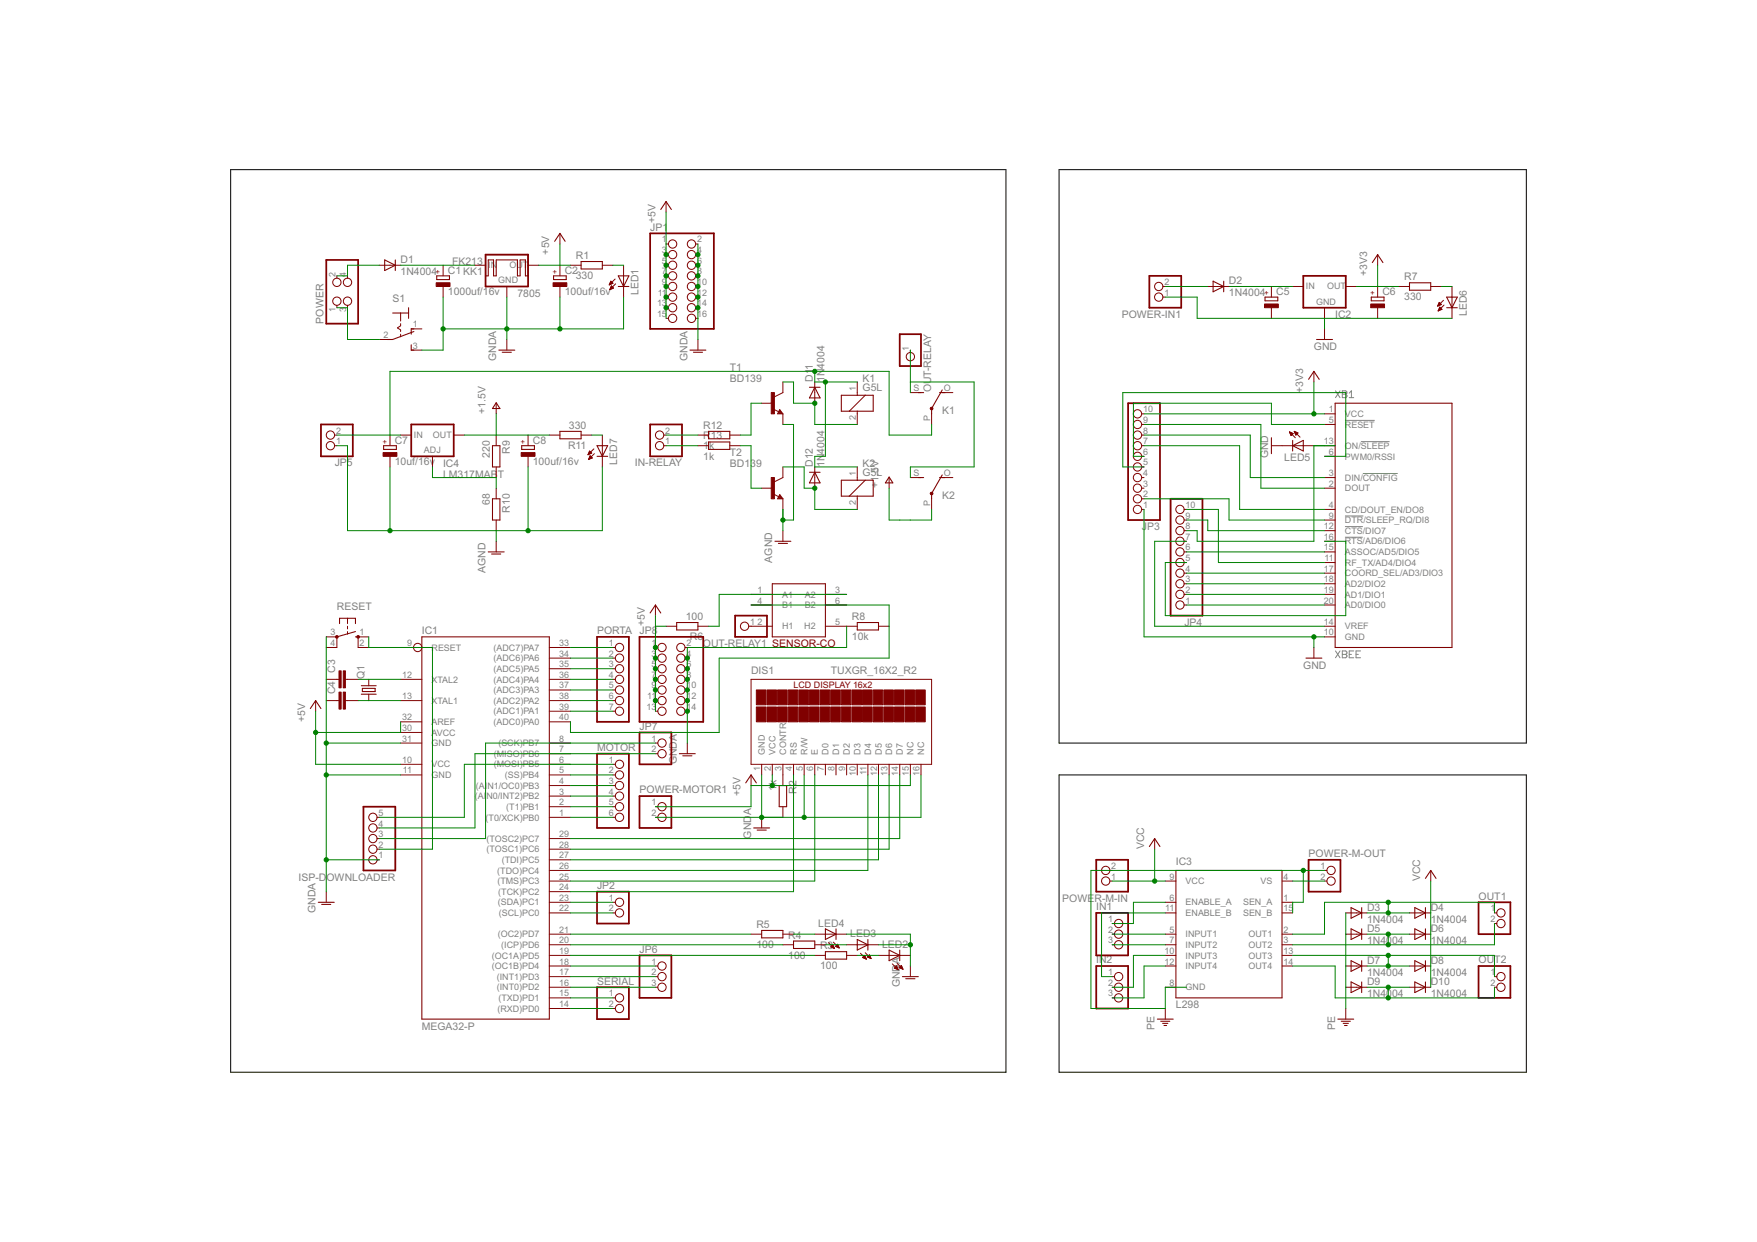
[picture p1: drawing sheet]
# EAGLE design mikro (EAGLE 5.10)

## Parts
7805  78XXS  [78XXS]
C1  1000uf/16v  CPOL-EUE2.5-7  [E2,5-7]
C2  100uf/16v  CPOL-EUE2.5-7  [E2,5-7]
C3  C-EU025-025X050  [C025-025X050]
C4  C-EU025-025X050  [C025-025X050]
C5  CPOL-EUE2.5-7  [E2,5-7]
C6  CPOL-EUE2.5-7  [E2,5-7]
C7  10uf/16v  CPOL-EUE2.5-7  [E2,5-7]
C8  100uf/16v  CPOL-EUE2.5-7  [E2,5-7]
D1  1N4004  [DO41-10]
D2  1N4004  [DO41-10]
D3  1N4004  [DO41-10]
D4  1N4004  [DO41-10]
D5  1N4004  [DO41-10]
D6  1N4004  [DO41-10]
D7  1N4004  [DO41-10]
D8  1N4004  [DO41-10]
D9  1N4004  [DO41-10]
D10  1N4004  [DO41-10]
D11  1N4004  [DO41-10]
D12  1N4004  [DO41-10]
DIS1  TUXGR_16X2_R2  [TUXGR_16X2_R2]
IC1  MEGA32-P  [DIL40]
IC2  78LXX  [78LXX]
IC3  L298  [MULTIWATT-15]
IC4  LM317MABT  [TO220L1]
IN1  PINHD-1X3  [1X03]
IN2  PINHD-1X3  [1X03]
IN-RELAY  PINHD-1X2  [1X02]
ISP-DOWNLOADER  PINHD-1X5  [1X05]
JP1  PINHD-2X8  [2X08]
JP2  PINHD-1X2  [1X02]
JP3  PINHD-1X10  [1X10]
JP4  PINHD-1X10  [1X10]
JP5  PINHD-1X2  [1X02]
JP6  PINHD-1X3  [1X03]
JP7  PINHD-1X2  [1X02]
JP8  PINHD-2X7  [2X07]
K1  G5L  [G5LE]
K2  G5L  [G5LE]
KK1  FK213  [FK213]
LED1  LED5MM  [LED5MM]
LED2  LED5MM  [LED5MM]
LED3  LED5MM  [LED5MM]
LED4  LED5MM  [LED5MM]
LED5  LED5MM  [LED5MM]
LED6  LED5MM  [LED5MM]
LED7  LED5MM  [LED5MM]
MOTOR  PINHD-1X6  [1X06]
OUT1  PINHD-1X2  [1X02]
OUT2  PINHD-1X2  [1X02]
OUT-RELAY  PINHD-1X1  [1X01]
OUT-RELAY1  PINHD-1X1  [1X01]
PORTA  PINHD-1X7  [1X07]
POWER  PINHD-2X2  [2X02]
POWER-IN1  PINHD-1X2  [1X02]
POWER-M-IN  PINHD-1X2  [1X02]
POWER-M-OUT  PINHD-1X2  [1X02]
POWER-MOTOR1  PINHD-1X2  [1X02]
Q1  CRYSTALHC18U-V  [HC18U-V]
R1  330  R-EU_0207/10  [0207/10]
R2  1k  R-EU_0207/10  [0207/10]
R3  100  R-EU_0207/10  [0207/10]
R4  100  R-EU_0207/10  [0207/10]
R5  100  R-EU_0207/10  [0207/10]
R6  100  R-EU_0207/10  [0207/10]
R7  330  R-EU_0207/10  [0207/10]
R8  10k  R-EU_0207/10  [0207/10]
R9  220  R-EU_0207/10  [0207/10]
R10  68  R-EU_0207/10  [0207/10]
R11  330  R-EU_0207/10  [0207/10]
R12  1k  R-EU_0207/10  [0207/10]
R13  1k  R-EU_0207/10  [0207/10]
RESET  10-XX  [B3F-10XX]
S1  320-916  [320-916]
SENSOR-CO  MQ  [MQ]
SERIAL  PINHD-1X2  [1X02]
T1  BD139  [TO126]
T2  BD139  [TO126]
XB1  XBEE  [XBEE]

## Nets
+3V3: C6.+ IC2.OUT JP3.10 R7.1 XB1.1(VCC)
+5V: 7805.OUT C2.+ DIS1.2(VCC) DIS1.15(NC) IC1.10(VCC) IC1.30(AVCC) IC1.32(AREF) JP1.1 JP1.3 JP1.5 JP1.7 JP1.9 JP1.11 JP1.13 JP1.15 JP8.1 JP8.3 JP8.5 JP8.7 JP8.9 JP8.11 JP8.13 POWER-MOTOR1.1 R1.1 R6.2
AGND: C7.- C8.- JP5.1 LED7.K(C) R10.2 T1.1(E) T2.1(E)
GND: C5.- C6.- IC2.GND JP3.1 LED5.K(C) LED6.K(C) POWER-IN1.1 XB1.10(GND)
GNDA: 7805.GND C1.- C2.- C3.1 C4.1 DIS1.1(GND) DIS1.5(R/W) DIS1.16(NC) IC1.11(GND) IC1.31(GND) ISP-DOWNLOADER.1 JP1.2 JP1.4 JP1.6 JP1.8 JP1.10 JP1.12 JP1.14 JP1.16 JP8.2 JP8.4 JP8.6 JP8.8 JP8.10 JP8.12 JP8.14 LED1.K(C) LED2.K(C) LED3.K(C) LED4.K(C) POWER-MOTOR1.2 R2.2 R8.1 RESET.3(P) RESET.4(P1) S1.3(S) SENSOR-CO.5(H2)
N$1: IC1.33((ADC7)PA7) PORTA.1
N$2: IC1.34((ADC6)PA6) PORTA.2
N$3: IC1.35((ADC5)PA5) PORTA.3
N$4: IC1.36((ADC4)PA4) PORTA.4
N$5: IC1.37((ADC3)PA3) PORTA.5
N$6: IC1.38((ADC2)PA2) PORTA.6
N$7: IC1.39((ADC1)PA1) PORTA.7
N$9: IC1.1((T0/XCK)PB0) MOTOR.6
N$10: JP3.9 XB1.2(DOUT)
N$11: LED5.A XB1.13(ON/!SLEEP)
N$12: C5.+ D2.C IC2.IN
N$13: IC1.2((T1)PB1) MOTOR.5
N$14: IC1.3((AIN0/INT2)PB2) MOTOR.4
N$15: DIS1.3(CONTR) R2.1
N$16: DIS1.14(D7) IC1.29((TOSC2)PC7)
N$17: DIS1.13(D6) IC1.28((TOSC1)PC6)
N$18: IC1.4((AIN1/OC0)PB3) MOTOR.3
N$19: IC1.5((SS)PB4) MOTOR.2
N$20: LED4.A R5.2
N$21: IC1.7((MISO)PB6) ISP-DOWNLOADER.4 JP7.2
N$22: LED2.A R3.2
N$23: LED3.A R4.2
N$24: POWER.1 POWER.3 S1.2(P)
N$25: OUT-RELAY1.1 SENSOR-CO.2(H1)
N$26: IC1.19((OC1A)PD5) R3.1
N$27: IC3.4(VS) POWER-M-OUT.2
N$28: DIS1.12(D5) IC1.27((TDI)PC5)
N$29: JP3.8 XB1.3(DIN/!CONFIG)
N$30: DIS1.11(D4) IC1.26((TDO)PC4)
N$31: IC1.20((ICP)PD6) R4.1
N$32: DIS1.6(E) IC1.25((TMS)PC3)
N$33: JP3.7 XB1.4(CD/DOUT_EN/DO8)
N$34: D2.A POWER-IN1.2
N$35: JP3.6 XB1.5(!RESET)
N$36: JP3.5 XB1.6(PWM0/RSSI)
N$37: JP3.2 XB1.9(!DTR!/SLEEP_RQ/DI8)
N$38: JP4.1 XB1.20(AD0/DIO0)
N$39: 7805.IN C1.+ D1.C
N$40: JP4.2 XB1.19(AD1/DIO1)
N$41: LED1.A R1.2
N$42: LED6.A R7.2
N$43: JP4.3 XB1.18(AD2/DIO2)
N$44: JP4.4 XB1.17(COORD_SEL/AD3/DIO3)
N$45: JP4.10 XB1.11(RF_TX/AD4/DIO4)
N$46: JP4.9 XB1.12(!CTS!/DIO7)
N$47: D1.A POWER.2 POWER.4
N$48: JP4.7 XB1.14(VREF)
N$49: JP4.8
N$50: JP4.6 XB1.15(ASSOC/AD5/DIO5)
N$51: JP4.5 XB1.16(!RTS!/AD6/DIO6)
N$52: DIS1.4(RS) IC1.24((TCK)PC2)
N$53: IC1.21((OC2)PD7) R5.1
N$54: IC1.23((SDA)PC1) JP2.1
N$55: IC4.1(ADJ) R9.2 R10.1
N$56: IC1.22((SCL)PC0) JP2.2
N$57: IC1.15((TXD)PD1) SERIAL.1
N$58: IC1.14((RXD)PD0) SERIAL.2
N$59: IC1.16((INT0)PD2) JP6.3
N$60: IC1.17((INT1)PD3) JP6.2
N$61: IC1.18((OC1B)PD4) JP6.1
N$62: IC1.9(RESET) ISP-DOWNLOADER.2 RESET.1(S) RESET.2(S1)
N$63: C3.2 IC1.12(XTAL2) Q1.2
N$64: C4.2 IC1.13(XTAL1) Q1.1
N$65: D3.C D4.A IC3.2(OUT1) OUT1.1
N$66: IC3.5(INPUT1) IN1.2
N$67: IC3.7(INPUT2) IN1.3
N$68: IC3.6(ENABLE_A) IN1.1
N$69: IC3.11(ENABLE_B) IN2.1
N$70: IC3.10(INPUT3) IN2.2
N$71: IC3.12(INPUT4) IN2.3
N$72: IN-RELAY.2 R12.1
N$73: IC1.8((SCK)PB7) ISP-DOWNLOADER.3 JP7.1
N$74: D5.C D6.A IC3.3(OUT2) OUT1.2
N$75: IC1.40((ADC0)PA0) R8.2 SENSOR-CO.4(B1) SENSOR-CO.6(B2)
N$76: D7.C D8.A IC3.13(OUT3) OUT2.1
N$77: IC1.6((MOSI)PB5) ISP-DOWNLOADER.5 MOTOR.1
N$78: D9.C D10.A IC3.14(OUT4) OUT2.2
N$79: IN-RELAY.1 R13.1
N$80: R6.1 SENSOR-CO.1(A1) SENSOR-CO.3(A2)
N$81: LED7.A R11.1
N$82: R12.2 T1.3(B)
N$84: R13.2 T2.3(B)
N$85: C7.+ D11.C D12.C IC4.3(IN) JP5.2 K1.1 K1.P(2:P) K2.1
N$86: D12.A K2.2 T2.2(C)
N$87: D11.A K1.2 T1.2(C)
N$94: K1.S(2:S) K2.S(2:S) OUT-RELAY.1
PE: D3.A D5.A D7.A D9.A IC3.1(SEN_A) IC3.8(GND) IC3.15(SEN_B) POWER-M-IN.2 POWER-M-OUT.1
V+: C8.+ IC4.2(OUT) K2.P(2:P) R9.1 R11.2 ; supply symbol labelled +1.5V
VCC: D4.C D6.C D8.C D10.C IC3.9(VCC) POWER-M-IN.1
Unconnected: DIS1.7(D0) DIS1.8(D1) DIS1.9(D2) DIS1.10(D3) JP3.3 JP3.4 K1.O(2:O) K2.O(2:O) S1.1(O)

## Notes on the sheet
- SENSOR-CO
